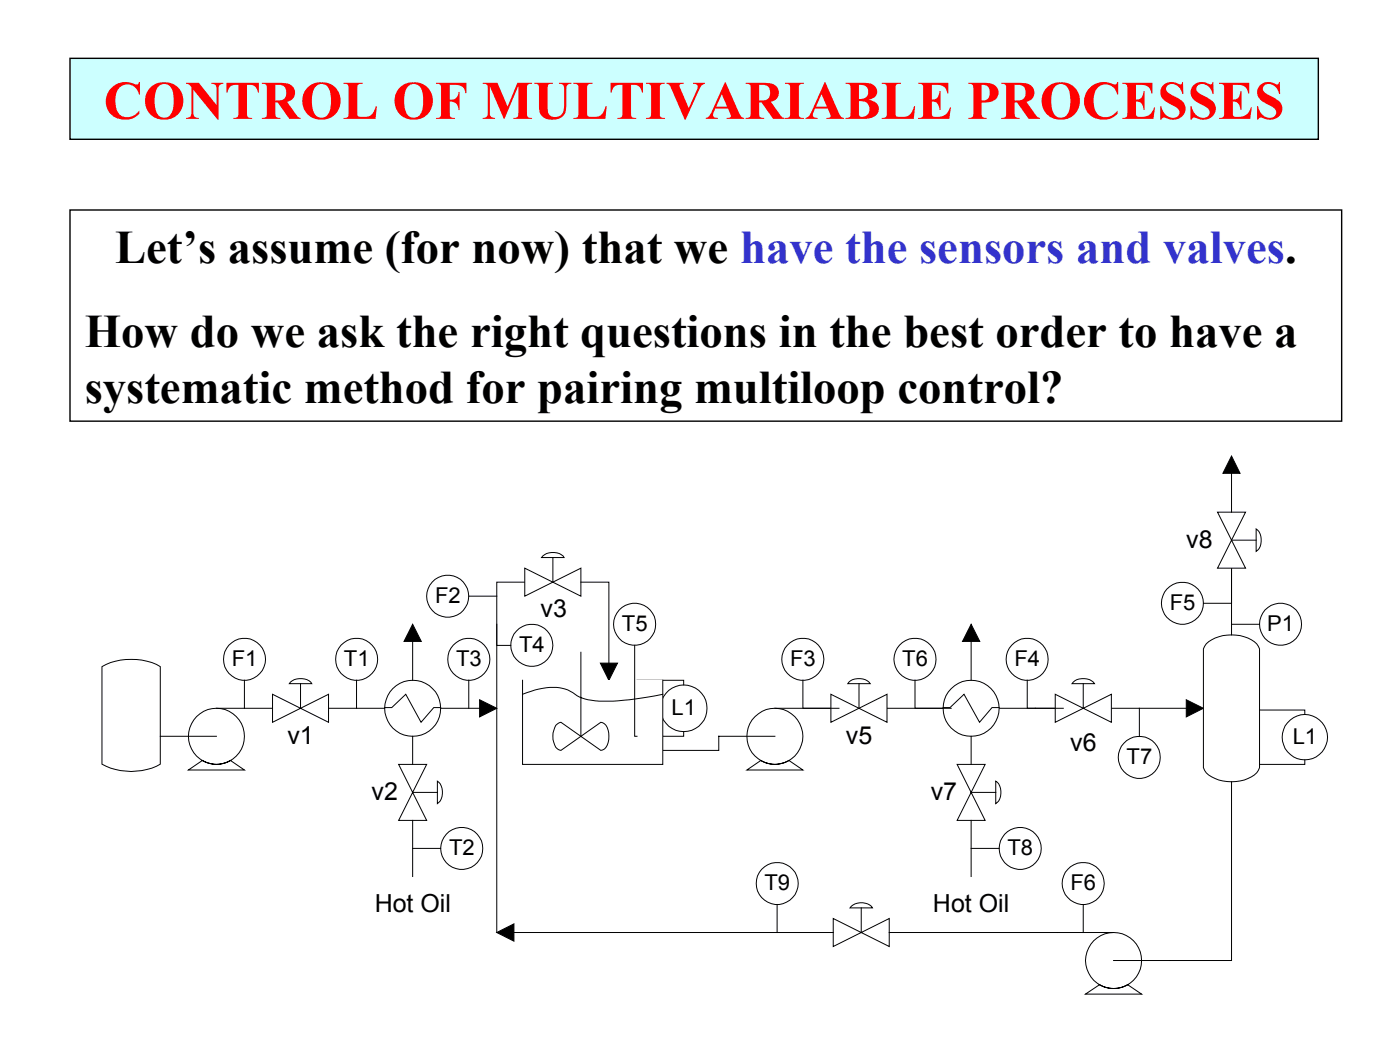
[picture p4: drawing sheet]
<svg xmlns="http://www.w3.org/2000/svg" width="254mm" height="190mm" viewBox="0 0 254 190" stroke-linecap="round" stroke-linejoin="round" font-family="sans-serif">
<path d="M12.7 10.6h226.5v14.7h-226.5z" fill-rule="evenodd" fill="#cff" stroke="#000" stroke-width=".25"/>
<path d="M95.2 105.6h-5.1v63.6" fill="none" stroke="#000" stroke-width=".18"/>
<g fill="#fff" stroke="#000" stroke-width=".18">
<path d="M18.5 120.9a11.3 11.3 0 0 1 10.6 0v17.7a11.2 11.2 0 0 1-10.6 0z" fill-rule="evenodd"/>
<path d="M34.2 133.6a5.1 5.1 0 0 1 10.2 0 5.1 5.1 0 0 1-10.2 0zM34.2 139.7h10.1l-2.5-1.7a4.7 4.7 0 0 1-5.1 0z" fill-rule="evenodd"/>
</g>
<path d="M29.1 133.6h10.2M39.3 128.5h10.1" fill="none" stroke="#000" stroke-width=".18"/>
<circle cx="74.9" cy="128.5" r="5.1" fill="#fff" stroke="#000" stroke-width=".18"/>
<path d="M69.8 128.4h1.3l2.5-2.4 2.8 5 2.3-2.6h1.2" fill="none" stroke="#000" stroke-width=".18"/>
<g fill="#fff" stroke="#000" stroke-width=".18">
<path d="M72.3 138.7h5.1l-5.1 10.1h5.1z" fill-rule="evenodd"/>
<path d="M79.4 141.7a2.7 2.7 0 0 1 0 4.1z" fill-rule="evenodd"/>
</g>
<path d="M74.9 133.6v5.1M79.9 128.5h7.5M74.9 143.8h4.5" fill="none" stroke="#000" stroke-width=".18"/>
<path d="M87 127l3.1 1.5-3.1 1.6z" fill-rule="evenodd" fill="#000" stroke="#000" stroke-width=".18"/>
<g fill="#fff" stroke="#000" stroke-width=".18">
<path d="M95.2 103.1l10.2 5.1v-5.1l-10.2 5.1z" fill-rule="evenodd"/>
<path d="M98.5 100.9a2.8 2.8 0 0 1 3.8 .3h-4z" fill-rule="evenodd"/>
</g>
<path d="M100.3 101.2v4.4M105.4 105.6h5.1v15.1" fill="none" stroke="#000" stroke-width=".18"/>
<path d="M108.9 120.3h3.1l-1.5 3.1z" fill-rule="evenodd" fill="#000" stroke="#000" stroke-width=".18"/>
<circle cx="124" cy="128.5" r="4.2" fill="#fff" stroke="#000" stroke-width=".18"/>
<path d="M115.6 123.4h8.4v.9M124 132.7v.9h-8.4" fill="none" stroke="#000" stroke-width=".18"/>
<path d="M135.5 133.6a5.1 5.1 0 0 1 10.2 0 5.1 5.1 0 0 1-10.2 0zM135.5 139.7h10.2l-2.6-1.7a4.8 4.8 0 0 1-5.1 0z" fill-rule="evenodd" fill="#fff" stroke="#000" stroke-width=".18"/>
<path d="M140.6 133.6h-10.2v2.5h-10.2M140.6 128.5h10.1M160.9 128.5h54.7" fill="none" stroke="#000" stroke-width=".18"/>
<path d="M215.2 127l3.1 1.5-3.1 1.6z" fill-rule="evenodd" fill="#000" stroke="#000" stroke-width=".18"/>
<g fill="#fff" stroke="#000" stroke-width=".18">
<path d="M150.7 126l10.2 5v-5l-10.2 5z" fill-rule="evenodd"/>
<path d="M154 123.8a2.8 2.8 0 0 1 3.9 .2h-4.1z" fill-rule="evenodd"/>
</g>
<path d="M155.9 124v4.5" fill="none" stroke="#000" stroke-width=".18"/>
<g fill="#fff" stroke="#000" stroke-width=".18">
<path d="M191.5 126l10.1 5v-5l-10.1 5z" fill-rule="evenodd"/>
<path d="M194.7 123.8a2.78 2.78 0 0 1 3.9 .2h-4.1z" fill-rule="evenodd"/>
</g>
<path d="M196.5 124v4.5" fill="none" stroke="#000" stroke-width=".18"/>
<circle cx="176.2" cy="128.5" r="5.1" fill="#fff" stroke="#000" stroke-width=".18"/>
<path d="M171.1 128.4h1.3l2.5-2.4 2.8 5 2.3-2.6h1.3" fill="none" stroke="#000" stroke-width=".18"/>
<g fill="#fff" stroke="#000" stroke-width=".18">
<path d="M173.7 138.7h5l-5 10.1h5z" fill-rule="evenodd"/>
<path d="M180.7 141.7a2.66 2.66 0 0 1 0 4.1z" fill-rule="evenodd"/>
</g>
<path d="M176.2 143.8h4.5" fill="none" stroke="#000" stroke-width=".18"/>
<circle cx="44.4" cy="119.6" r="3.8" fill="#fff" stroke="#000" stroke-width=".18"/>
<path d="M44.3 123.4v5.1" fill="none" stroke="#000" stroke-width=".18"/>
<circle cx="64.7" cy="119.6" r="3.8" fill="#fff" stroke="#000" stroke-width=".18"/>
<path d="M64.7 123.4v5.1" fill="none" stroke="#000" stroke-width=".18"/>
<circle cx="85" cy="119.6" r="3.8" fill="#fff" stroke="#000" stroke-width=".18"/>
<path d="M85 123.4v5.1" fill="none" stroke="#000" stroke-width=".18"/>
<circle cx="83.8" cy="153.9" r="3.8" fill="#fff" stroke="#000" stroke-width=".18"/>
<path d="M74.9 153.9h5" fill="none" stroke="#000" stroke-width=".18"/>
<g fill="#fff" stroke="#000" stroke-width=".18">
<circle cx="81.2" cy="108.2" r="3.8"/>
<circle cx="96.5" cy="117.1" r="3.8"/>
<circle cx="115.1" cy="113.3" r="3.8"/>
</g>
<path d="M85 108.2h5.1" fill="none" stroke="#000" stroke-width=".18"/>
<g fill="#fff" stroke="#000" stroke-width=".18">
<path d="M49.4 126l10.2 5v-5l-10.2 5z" fill-rule="evenodd"/>
<path d="M52.7 123.8a2.79 2.79 0 0 1 3.9 .2h-4.1z" fill-rule="evenodd"/>
</g>
<path d="M90.1 113.3v3.8h2.6M54.5 124v4.5M59.6 128.5h10.2M74.9 148.8v10.2" fill="none" stroke="#000" stroke-width=".18"/>
<path d="M94.8 123.4h25.4v15.3h-25.4z" fill="#fff"/>
<path d="M94.8 123.4v15.3h25.4v-15.3" fill="none" stroke="#000" stroke-width=".18"/>
<path d="M100.8 131.6a3.8 3.8 0 0 0 .4 4.3l.6 .2 7.2-5.1a1.91 1.91 0 0 1 1.4 2 3 3 0 0 1-1.1 3.1h-.3l-7.2-5.1z" fill-rule="evenodd" fill="#fff" stroke="#000" stroke-width=".18"/>
<path d="M105.4 118.3v15.3M94.8 126a12.5 12.5 0 0 1 7.7-1l1 .4a8.4 8.4 0 0 0 5.2 1.8 49.9 49.9 0 0 0 11.5-1.2" fill="none" stroke="#000" stroke-width=".18"/>
<circle cx="145.7" cy="119.6" r="3.8" fill="#fff" stroke="#000" stroke-width=".18"/>
<path d="M145.7 123.4v5.1h6.5" fill="none" stroke="#000" stroke-width=".18"/>
<circle cx="166" cy="119.6" r="3.8" fill="#fff" stroke="#000" stroke-width=".18"/>
<path d="M166 123.4v5.1h6.6" fill="none" stroke="#000" stroke-width=".18"/>
<circle cx="185.1" cy="153.9" r="3.8" fill="#fff" stroke="#000" stroke-width=".18"/>
<path d="M74.9 116v7.4M176.2 116v7.4M176.2 133.6v5.1M176.2 153.9h5.1" fill="none" stroke="#000" stroke-width=".18"/>
<g fill="#000" stroke="#000" stroke-width=".18">
<path d="M74.9 113.3l1.5 3.1h-3.1z" fill-rule="evenodd"/>
<path d="M176.2 113.3l1.6 3.1h-3.2z" fill-rule="evenodd"/>
</g>
<circle cx="186.4" cy="119.6" r="3.8" fill="#fff" stroke="#000" stroke-width=".18"/>
<path d="M186.4 123.4v5.1h6.5" fill="none" stroke="#000" stroke-width=".18"/>
<g fill="#fff" stroke="#000" stroke-width=".18">
<path d="M218.8 116.8a7.3 7.3 0 0 1 9.2 0l.5 .9v21.6a3.8 3.8 0 0 1-2.8 2.2 7.3 7.3 0 0 1-6.9-1.3l-.5-.9v-21.6z" fill-rule="evenodd"/>
<circle cx="236.7" cy="133.8" r="4.1"/>
</g>
<path d="M223.4 103.1v12.1M228.5 128.8h8.2v.8M236.7 137.9v.8h-8.2" fill="none" stroke="#000" stroke-width=".18"/>
<g fill="#fff" stroke="#000" stroke-width=".18">
<circle cx="206.7" cy="137.4" r="3.8"/>
<circle cx="232.3" cy="113.2" r="3.8"/>
</g>
<path d="M223.4 113.3h5.1" fill="none" stroke="#000" stroke-width=".18"/>
<circle cx="214.5" cy="109.4" r="3.8" fill="#fff" stroke="#000" stroke-width=".18"/>
<path d="M223.4 98v11.5h-5.1" fill="none" stroke="#000" stroke-width=".18"/>
<g fill="#fff" stroke="#000" stroke-width=".18">
<path d="M220.9 92.9h5.1l-5.1 10.2h5.1z" fill-rule="evenodd"/>
<path d="M227.9 96a2.7 2.7 0 0 1 0 4z" fill-rule="evenodd"/>
</g>
<path d="M223.4 98h4.5M223.4 85.5v7.4" fill="none" stroke="#000" stroke-width=".18"/>
<path d="M223.4 82.7l1.6 3.2h-3.1z" fill-rule="evenodd" fill="#000" stroke="#000" stroke-width=".18"/>
<path d="M197 174.3a5.1 5.1 0 0 0 10.1 0 5.1 5.1 0 0 0-10.1 0zM196.9 180.4l2.6-1.8a4.9 4.9 0 0 0 5.1 0l2.5 1.8z" fill-rule="evenodd" fill="#fff" stroke="#000" stroke-width=".18"/>
<path d="M223.4 141.8v32.5h-21.4M191.9 169.2h10.1" fill="none" stroke="#000" stroke-width=".18"/>
<circle cx="196.5" cy="160.3" r="3.8" fill="#fff" stroke="#000" stroke-width=".18"/>
<path d="M196.5 164.1v5.1" fill="none" stroke="#000" stroke-width=".18"/>
<g fill="#fff" stroke="#000" stroke-width=".18">
<path d="M151.2 166.6l10.1 5.1v-5.1l-10.1 5.1z" fill-rule="evenodd"/>
<path d="M154.4 164.4a2.72 2.72 0 0 1 3.9 .3h-4.1z" fill-rule="evenodd"/>
</g>
<path d="M92.9 169.2h58.3M156.3 164.7v4.5M161.3 169.2h30.6" fill="none" stroke="#000" stroke-width=".18"/>
<path d="M90.1 169.2l3.1-1.6v3.2z" fill-rule="evenodd" fill="#000" stroke="#000" stroke-width=".18"/>
<circle cx="141" cy="160.3" r="3.8" fill="#fff" stroke="#000" stroke-width=".18"/>
<path d="M115.1 117.1v16.5h.5M206.7 128.5v5.1M176.2 148.8v10.2M141 164.1v5.1" fill="none" stroke="#000" stroke-width=".18"/>
<path d="M12.7 38.1h230.7v38.3h-230.7z" fill="none" stroke="#000" stroke-width=".25"/>
<text font-size="9.9" fill="#f00" x="18.8" y="21.6">CONTROL OF MULTIVARIABLE PROCESSES</text>
<g font-size="8.5">
<text x="20.9" y="47.7">Let’s assume (for now) that we have the sensors and valves.</text>
<text x="15.4" y="62.9">How do we ask the right questions in the best order to have a</text>
<text x="15.4" y="73">systematic method for pairing multiloop control?</text>
</g>
<g font-size="4.5">
<text x="215.2" y="99.4">v8</text>
<text x="98.1" y="112">v3</text>
<text x="52.2" y="135">v1</text>
<text x="153.5" y="135">v5</text>
<text x="194.2" y="136.3">v6</text>
<text x="67.4" y="145.1">v2</text>
<text x="168.9" y="145.1">v7</text>
<text x="68" y="165.5">Hot Oil</text>
<text x="169.3" y="165.5">Hot Oil</text>
</g>
<g font-size="4">
<text x="78.9" y="109.3">F2</text>
<text x="212.2" y="110.6">F5</text>
<text x="94.2" y="118.3">T4</text>
<text x="112.8" y="114.4">T5</text>
<text x="229.9" y="114.4">P1</text>
<text x="42" y="120.8">F1</text>
<text x="62.4" y="120.8">T1</text>
<text x="82.7" y="120.8">T3</text>
<text x="143.4" y="120.8">F3</text>
<text x="163.7" y="120.8">T6</text>
<text x="184.1" y="120.8">F4</text>
<text x="121.8" y="129.7">L1</text>
<text x="234.5" y="135">L1</text>
<text x="204.4" y="138.6">T7</text>
<text x="81.5" y="155.1">T2</text>
<text x="182.8" y="155.1">T8</text>
<text x="138.7" y="161.5">T9</text>
<text x="194.2" y="161.5">F6</text>
</g>
</svg>
